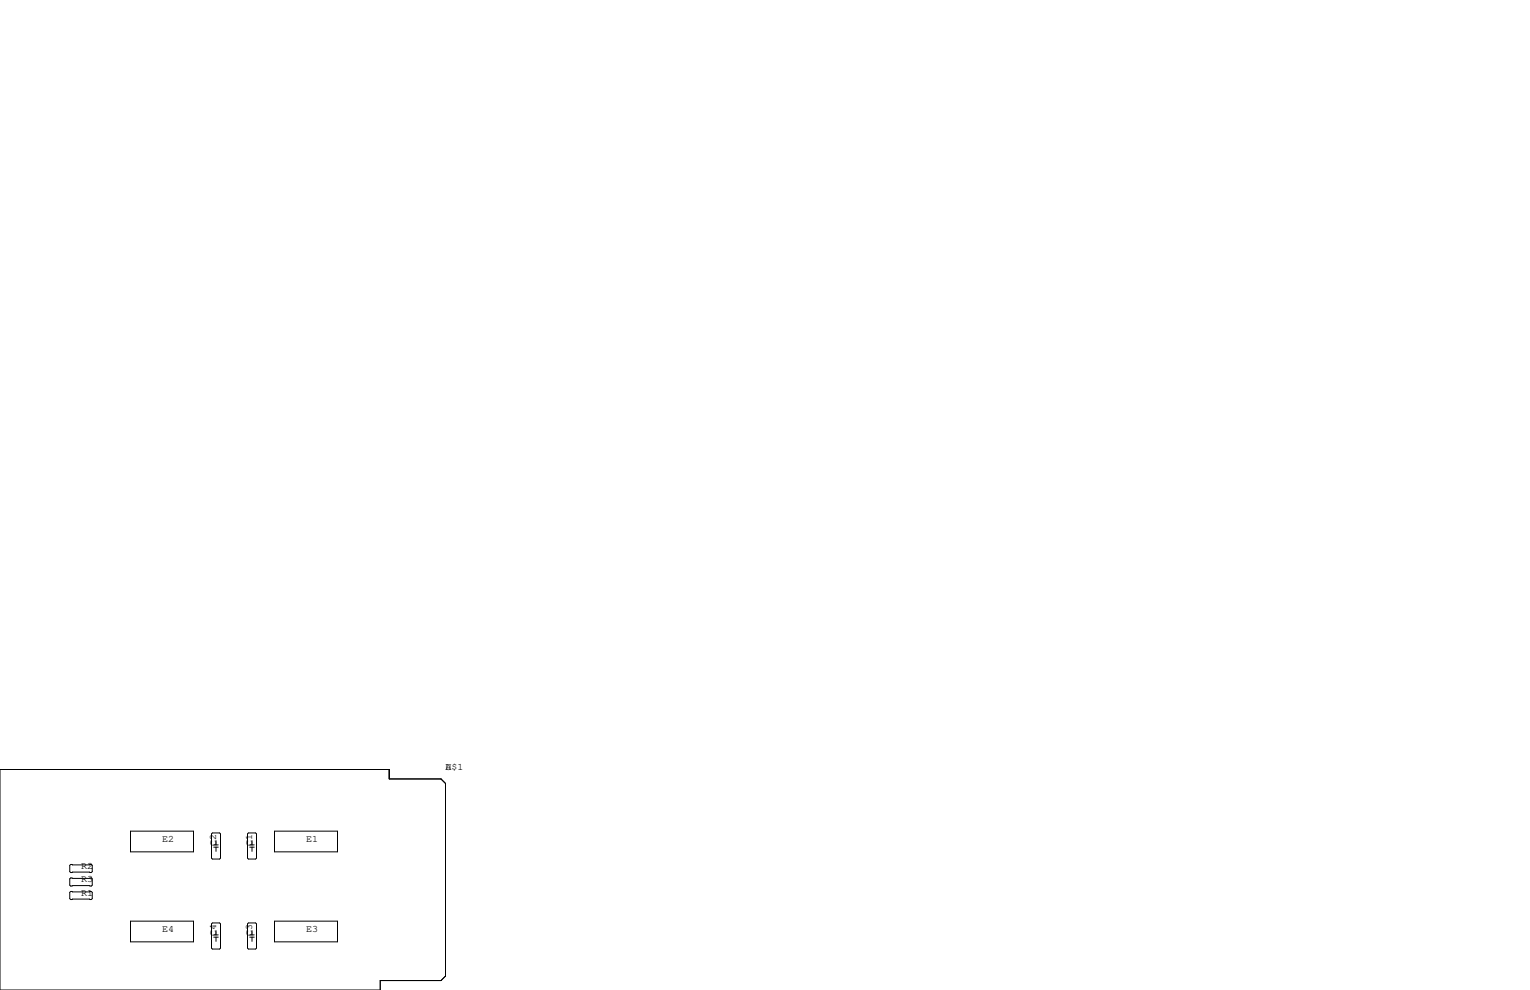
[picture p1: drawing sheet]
<svg xmlns="http://www.w3.org/2000/svg" width="432mm" height="279mm" viewBox="0 0 432 279" stroke-linecap="round" stroke-linejoin="round" font-family="sans-serif">
<g fill="none" stroke="#000" stroke-width=".28">
<path d="M0 217.2h109.9v2.6h14.6l1.2 1.3v54.4l-1.2 1.2h-17.2v2.7h-107.3zM36.8 234.6h17.8v5.8h-17.8zM59.9 235.1h2.1l.2 .2v6.9l-.2 .2h-2.1l-.2-.2v-6.9zM60.3 238.5h1.3M60.3 239.1h1.3M61 237.2v1.3M61 239.1v1.2M70.1 235.1h2l.3 .2v6.9l-.3 .2h-2l-.2-.2v-6.9zM70.5 238.5h1.3M70.5 239.1h1.3M71.1 237.2v1.3M71.1 239.1v1.2"/>
<path d="M77.5 234.6h17.8v5.8h-17.8zM19.9 251.6h5.9l.2 .2v1.8l-.2 .3h-5.9l-.2-.3v-1.8zM19.9 244h5.9l.2 .2v1.8l-.2 .3h-5.9l-.2-.3v-1.8zM19.9 247.8h5.9l.2 .2v1.8l-.2 .3h-5.9l-.2-.3v-1.8zM36.8 260h17.8v5.8h-17.8zM77.5 260h17.8v5.8h-17.8zM59.7 260.7l.2-.2h2.1l.2 .2v6.9l-.2 .2h-2.1l-.2-.2zM60.3 263.9h1.3M60.3 264.5h1.3M61 262.6v1.3M61 264.5v1.2M69.9 260.7l.2-.2h2l.3 .2v6.9l-.3 .2h-2l-.2-.2z"/>
<path d="M70.5 263.9h1.3M70.5 264.5h1.3M71.1 262.6v1.3M71.1 264.5v1.2"/>
</g>
<g font-size="2.8">
<text x="125.7" y="217.2">A</text>
<text x="125.7" y="217.2">U$1</text>
<text x="45.7" y="237.5">E2</text>
<text x="61" y="238.8" transform="rotate(-90 61 238.8)">C2</text>
<text x="71.1" y="238.8" transform="rotate(-90 71.1 238.8)">C1</text>
<text x="86.4" y="237.5">E1</text>
<text x="22.9" y="245.1">R2</text>
<text x="22.9" y="248.9">R3</text>
<text x="22.9" y="252.7">R1</text>
<text x="45.7" y="262.9">E4</text>
<text x="86.4" y="262.9">E3</text>
<text x="61" y="264.2" transform="rotate(-90 61 264.2)">C4</text>
<text x="71.1" y="264.2" transform="rotate(-90 71.1 264.2)">C3</text>
</g>
</svg>
